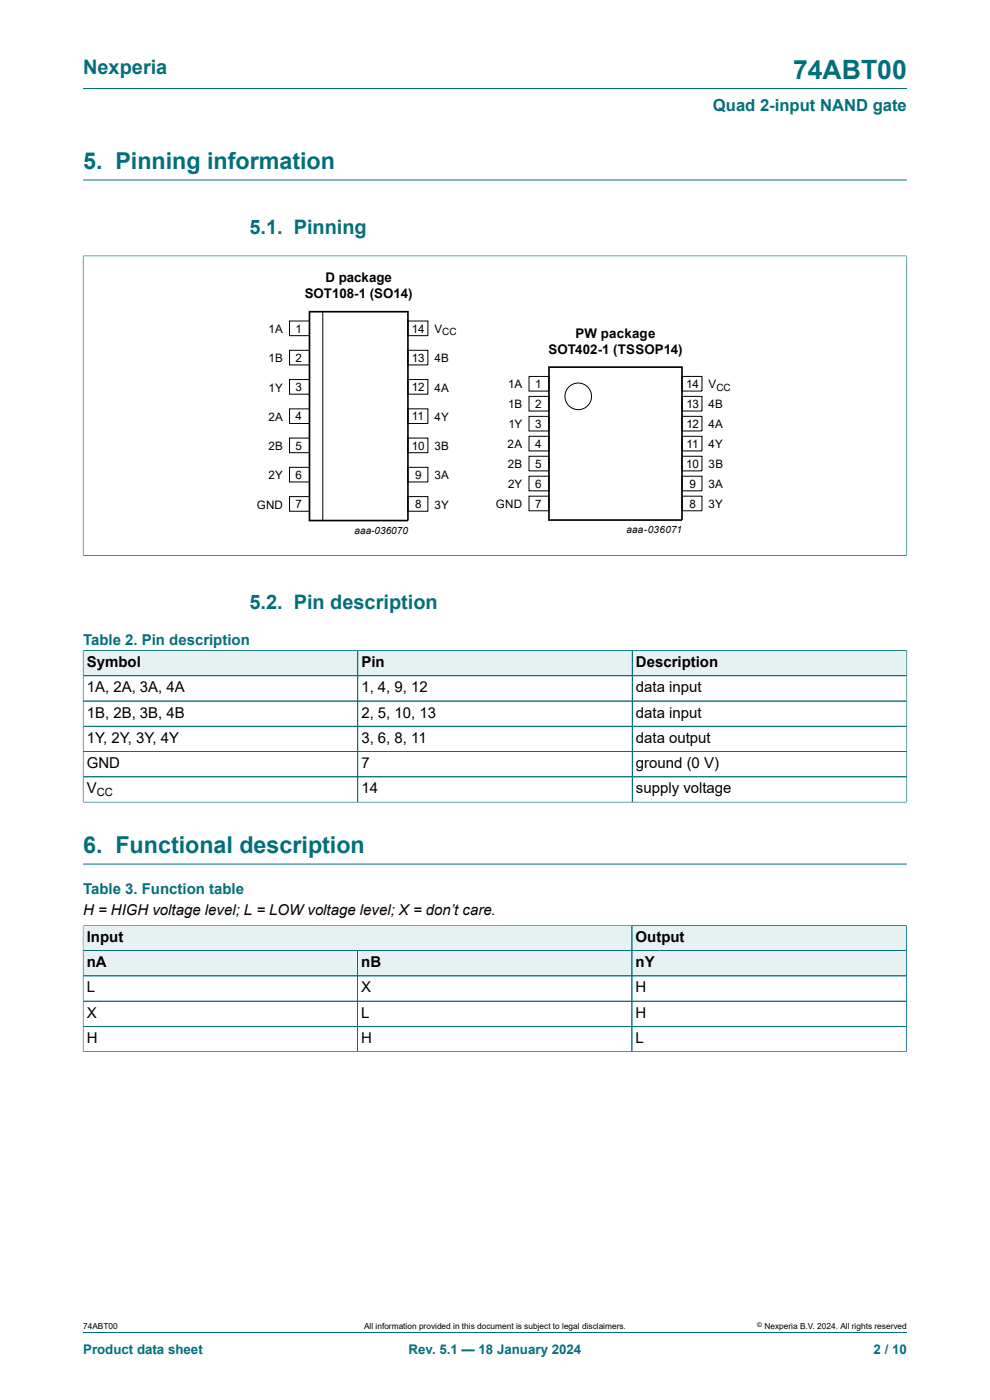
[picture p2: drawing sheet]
<svg xmlns="http://www.w3.org/2000/svg" width="210mm" height="297mm" viewBox="0 0 210 297" stroke-linecap="round" stroke-linejoin="round" font-family="sans-serif">
<path d="M17.6 18.8h174.8M17.6 38.2h174.8M17.6 54.3h174.8M17.6 54.2v63.7M192.4 54.2v63.7M17.6 117.8h174.8" fill="none" stroke="#036f7b" stroke-width=".21"/>
<g fill="none" stroke="#000" stroke-width=".21">
<path d="M61.4 68.1h4.2v3.1h-4.2zM61.4 74.3h4.2v3.1h-4.2zM68.5 66.1v44.4M86.5 68.1h4.3v3.1h-4.3zM86.5 74.3h4.3v3.1h-4.3zM112.2 79.9h4.2v3.1h-4.2zM144.7 79.9h4.2v3.1h-4.2zM61.4 80.5h4.2v3.1h-4.2zM61.4 86.7h4.2v3.1h-4.2zM61.4 92.9h4.2v3.1h-4.2zM61.4 99.1h4.2v3.1h-4.2zM86.5 92.9h4.3v3.1h-4.3z"/>
<path d="M86.5 99.1h4.3v3.1h-4.3zM86.5 80.5h4.3v3.1h-4.3zM86.5 86.7h4.3v3.1h-4.3zM112.2 84.1h4.2v3.1h-4.2zM112.2 88.3h4.2v3.1h-4.2zM112.2 92.6h4.2v3.1h-4.2zM112.2 96.8h4.2v3.1h-4.2zM144.7 96.8h4.2v3.1h-4.2zM144.7 88.3h4.2v3.1h-4.2zM144.7 92.6h4.2v3.1h-4.2zM144.7 84.1h4.2v3.1h-4.2zM61.4 105.4h4.2v3.1h-4.2z"/>
<path d="M86.5 105.4h4.3v3.1h-4.3zM112.2 101h4.2v3.1h-4.2zM112.2 105.3h4.2v3.1h-4.2zM144.7 105.3h4.2v3.1h-4.2zM144.7 101h4.2v3.1h-4.2z"/>
<circle cx="122.7" cy="84.1" r="2.82"/>
</g>
<path d="M65.6 66.1h20.9v44.3h-20.9zM116.4 77.9h28.3v32.4h-28.3z" fill="none" stroke="#000" stroke-width=".35"/>
<path d="M51.2 55.7h49.8v60h-49.8zM102.3 67.4h56.5v48.3h-56.5z" fill="none" stroke="#fefefe" stroke-width=".21"/>
<path d="M17.7 138.1h58.1v5.2h-58.1z" fill="#e6f1f2"/>
<path d="M17.6 137.9v5.5h58.3v-5.4h-58.3" fill="none" stroke="#036f7b" stroke-width=".21"/>
<path d="M75.9 138.1h58.1v5.2h-58.1z" fill="#e6f1f2"/>
<path d="M75.9 138h58.2v5.4h-58.2z" fill="none" stroke="#036f7b" stroke-width=".21"/>
<path d="M134.2 138.1h58.1v5.2h-58.1z" fill="#e6f1f2"/>
<g fill="none" stroke="#036f7b" stroke-width=".21">
<path d="M17.6 138.1v32.1M17.7 138h174.7M75.9 138.1v32.1M134.1 138v32.2M192.4 137.9v32.3M17.6 143.4h174.8M17.6 148.7h174.8M17.6 154.1h174.8M17.6 159.4h174.8M17.6 170.2h174.8M17.6 164.8h174.8M17.6 196.2v5.5h116.5v-5.4h-116.5"/>
<path d="M17.6 183.3h174.8"/>
</g>
<g fill="#e6f1f2">
<path d="M17.7 196.4h116.3v5.2h-116.3z"/>
<path d="M134.1 196.4h58.1v5.2h-58.1z"/>
</g>
<path d="M192.3 196.2v5.5h-58.2v-5.4h58.2" fill="none" stroke="#036f7b" stroke-width=".21"/>
<path d="M17.7 201.7h58.1v5.3h-58.1z" fill="#e6f1f2"/>
<path d="M17.6 201.7h58.2v5.3h-58.2z" fill="none" stroke="#036f7b" stroke-width=".21"/>
<path d="M75.9 201.7h58.1v5.3h-58.1z" fill="#e6f1f2"/>
<path d="M75.8 201.7h58.3v5.3h-58.3z" fill="none" stroke="#036f7b" stroke-width=".21"/>
<path d="M134.1 201.7h58.1v5.3h-58.1z" fill="#e6f1f2"/>
<path d="M17.6 196.4v26.8M17.7 196.3h174.5M134.1 196.4v26.7M192.3 196.4v26.8M17.6 207h174.7M17.7 201.7h174.6M75.8 201.7v21.4M192.3 212.4h-174.7M192.3 217.8h-174.7M17.6 223.1h174.7M17.6 282.6h174.8" fill="none" stroke="#036f7b" stroke-width=".21"/>
<text font-size="5.6" fill="#036f7b" x="168.2" y="16.8">74ABT00</text>
<g font-size="4.9" fill="#036f7b">
<text x="17.6" y="35.9">5. Pinning information</text>
<text x="17.6" y="181">6. Functional description</text>
</g>
<g font-size="4.2" fill="#036f7b">
<text x="17.6" y="15.6">Nexperia</text>
<text x="52.9" y="49.7">5.1. Pinning</text>
<text x="52.9" y="129.2">5.2. Pin description</text>
</g>
<text font-size="3.5" fill="#036f7b" x="151.2" y="23.7">Quad 2-input NAND gate</text>
<g font-size="3.2" fill="#036f7b">
<text x="17.6" y="136.9">Table 2. Pin description</text>
<text x="17.6" y="189.6">Table 3. Function table</text>
</g>
<g font-size="3.2">
<text x="18.4" y="141.5">Symbol</text>
<text x="76.7" y="141.5">Pin</text>
<text x="134.9" y="141.5">Description</text>
<text x="18.4" y="146.9">1A, 2A, 3A, 4A</text>
<text x="76.7" y="146.9">1, 4, 9, 12</text>
<text x="134.9" y="146.9">data input</text>
<text x="18.4" y="152.2">1B, 2B, 3B, 4B</text>
<text x="76.7" y="152.2">2, 5, 10, 13</text>
<text x="134.9" y="152.2">data input</text>
<text x="18.4" y="157.6">1Y, 2Y, 3Y, 4Y</text>
<text x="76.7" y="157.6">3, 6, 8, 11</text>
<text x="134.9" y="157.6">data output</text>
<text x="18.4" y="162.9">GND</text>
<text x="76.7" y="162.9">7</text>
<text x="134.9" y="162.9">ground (0 V)</text>
<text x="18.4" y="168.3">V</text>
<text x="76.7" y="168.3">14</text>
<text x="134.9" y="168.3">supply voltage</text>
<text x="17.6" y="194.2">H = HIGH voltage level; L = LOW voltage level; X = don’t care.</text>
<text x="18.4" y="199.8">Input</text>
<text x="134.8" y="199.8">Output</text>
<text x="18.4" y="205.2">nA</text>
<text x="76.6" y="205.2">nB</text>
<text x="134.8" y="205.2">nY</text>
<text x="18.4" y="210.5">L</text>
<text x="18.4" y="215.9">X</text>
<text x="76.6" y="210.5">X</text>
<text x="76.6" y="215.9">L</text>
<text x="134.8" y="210.5">H</text>
<text x="134.8" y="215.9">H</text>
<text x="18.4" y="221.3">H</text>
<text x="76.6" y="221.3">H</text>
<text x="134.8" y="221.3">L</text>
</g>
<g font-size="2.8">
<text x="69" y="59.9">D package</text>
<text x="64.6" y="63.3">SOT108-1 (SO14)</text>
<text x="122.1" y="71.7">PW package</text>
<text x="116.3" y="75">SOT402-1 (TSSOP14)</text>
</g>
<g font-size="2.8" fill="#036f7b">
<text x="17.6" y="287.2">Product data sheet</text>
<text x="86.7" y="287.2">Rev. 5.1 — 18 January 2024</text>
<text x="185.3" y="287.2">2 / 10</text>
</g>
<g font-size="2.5">
<text x="57" y="70.6">1A</text>
<text x="62.7" y="70.6">1</text>
<text x="87.3" y="70.6">14</text>
<text x="92.2" y="70.6">V</text>
<text x="57" y="76.9">1B</text>
<text x="62.7" y="76.8">2</text>
<text x="87.3" y="76.8">13</text>
<text x="92.2" y="76.9">4B</text>
<text x="57" y="83.1">1Y</text>
<text x="62.7" y="83">3</text>
<text x="87.3" y="83">12</text>
<text x="92.2" y="83.1">4A</text>
<text x="107.8" y="82.4">1A</text>
<text x="113.5" y="82.3">1</text>
<text x="145.6" y="82.3">14</text>
<text x="150.3" y="82.4">V</text>
<text x="57" y="89.3">2A</text>
<text x="62.7" y="89.2">4</text>
<text x="87.3" y="89.2">11</text>
<text x="92.2" y="89.3">4Y</text>
<text x="107.8" y="86.6">1B</text>
<text x="113.5" y="86.6">2</text>
<text x="145.6" y="86.6">13</text>
<text x="150.3" y="86.6">4B</text>
<text x="57" y="95.5">2B</text>
<text x="62.7" y="95.4">5</text>
<text x="87.3" y="95.4">10</text>
<text x="92.2" y="95.5">3B</text>
<text x="107.7" y="95.1">2A</text>
<text x="107.8" y="90.9">1Y</text>
<text x="113.5" y="90.8">3</text>
<text x="113.5" y="95">4</text>
<text x="145.6" y="90.8">12</text>
<text x="145.6" y="95">11</text>
<text x="150.3" y="90.9">4A</text>
<text x="150.3" y="95.1">4Y</text>
<text x="57" y="101.7">2Y</text>
<text x="62.7" y="101.6">6</text>
<text x="88.1" y="101.6">9</text>
<text x="92.2" y="101.7">3A</text>
<text x="107.7" y="99.3">2B</text>
<text x="113.5" y="99.3">5</text>
<text x="145.6" y="99.3">10</text>
<text x="150.3" y="99.3">3B</text>
<text x="54.5" y="107.9">GND</text>
<text x="62.7" y="107.8">7</text>
<text x="88.1" y="107.8">8</text>
<text x="92.2" y="107.9">3Y</text>
<text x="105.2" y="107.8">GND</text>
<text x="107.8" y="103.6">2Y</text>
<text x="113.5" y="103.5">6</text>
<text x="113.5" y="107.7">7</text>
<text x="146.2" y="107.8">8</text>
<text x="146.2" y="103.6">9</text>
<text x="150.3" y="103.6">3A</text>
<text x="150.3" y="107.8">3Y</text>
</g>
<text font-size="2.4" x="20.5" y="168.9">CC</text>
<g font-size="2.1">
<text x="93.8" y="71.1">CC</text>
<text x="152" y="82.9">CC</text>
<text x="75.2" y="113.3">aaa-036070</text>
<text x="132.9" y="113.1">aaa-036071</text>
</g>
<g font-size="1.8">
<text x="17.6" y="282">74ABT00</text>
<text x="77.2" y="282">All information provided in this document is subject to legal disclaimers.</text>
<text x="162.2" y="282">Nexperia B.V. 2024. All rights reserved</text>
</g>
<text font-size="1.4" x="160.6" y="281.6">©</text>
</svg>
